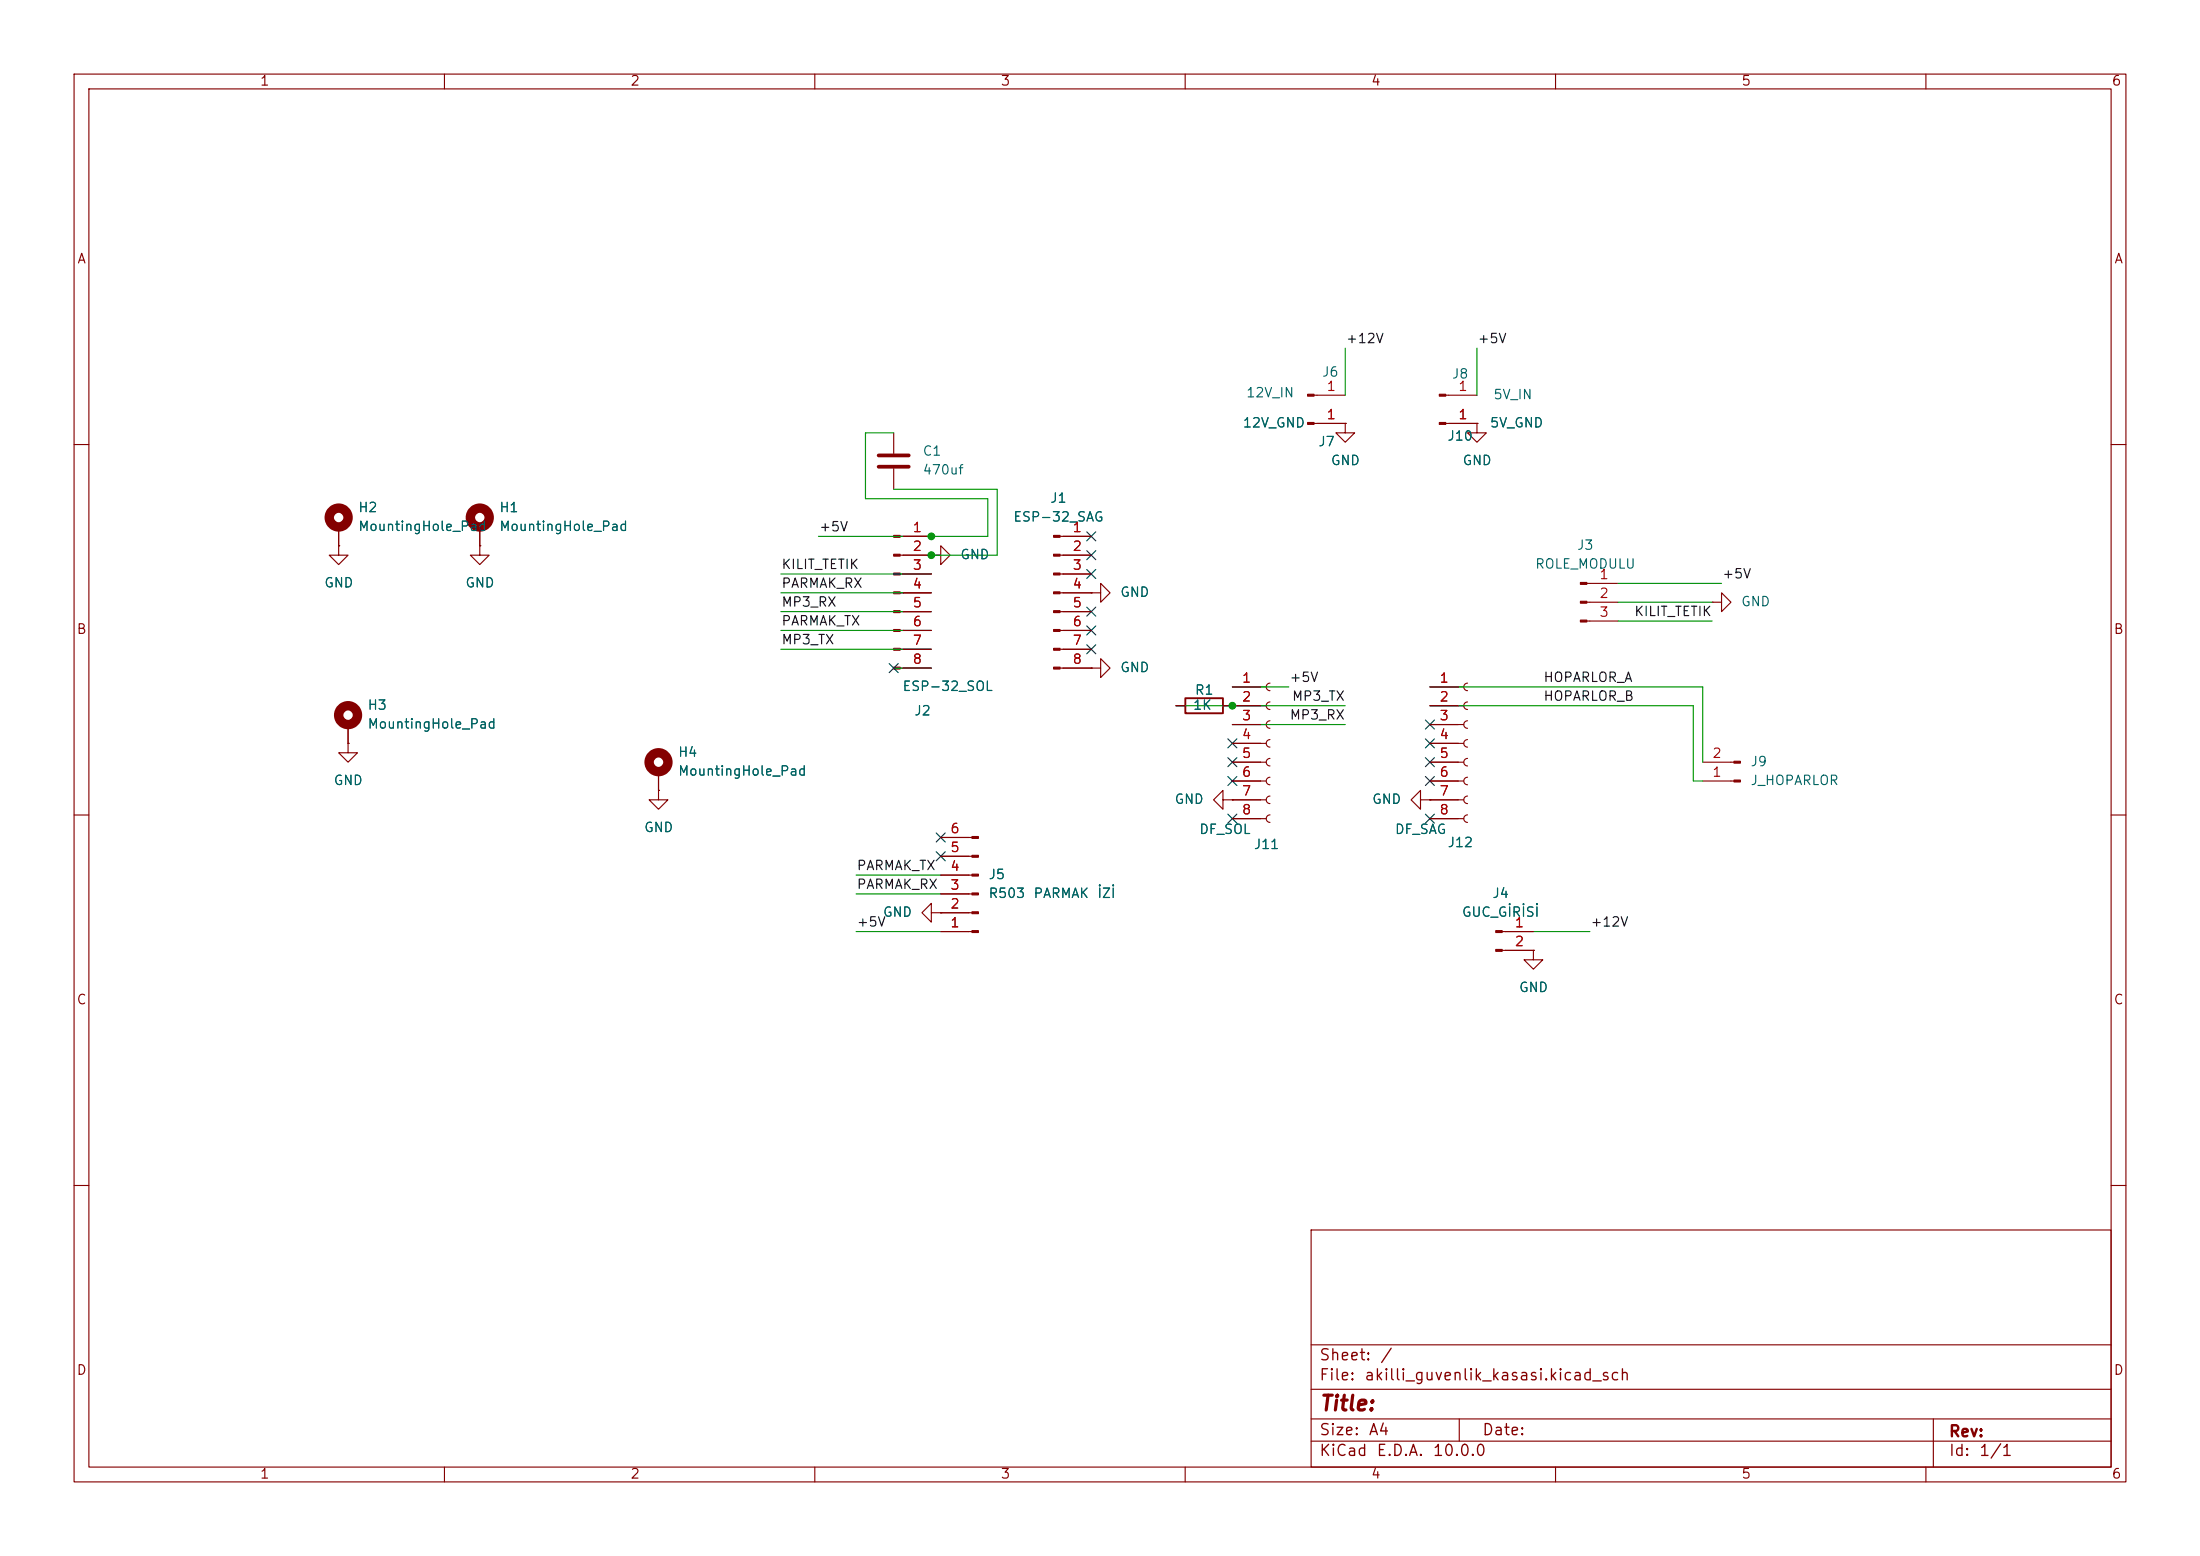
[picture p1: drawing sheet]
<svg xmlns="http://www.w3.org/2000/svg" width="297mm" height="210mm" viewBox="0 0 297 210" stroke-linecap="round" stroke-linejoin="round" font-family="sans-serif">
<g fill="none" stroke="#840000" stroke-width=".15">
<path d="M10 10h277v190h-277zM12 12h273v186h-273zM60 10v2M110 10v2M160 10v2M210 10v2M260 10v2M120.6 58.4v2.8M177.4 53.3h4.2M177.4 57.2h4.2M181.6 57.2v1.2h1.3l-1.3 1.3-1.3-1.3h1.3M181.6 57.2h.1"/>
<path d="M195.2 53.3h4.2M195.2 57.2h4.2M199.4 57.2v1.2h1.3l-1.3 1.3-1.3-1.3h1.3M199.4 57.2h.1M10 60h2M45.7 73.7v1.2h1.3l-1.3 1.3-1.3-1.3h1.3M45.7 73.7h.1M45.7 71.1v2.6M64.8 73.7v1.2h1.2l-1.2 1.3-1.3-1.3h1.3M64.8 73.7h.1M64.8 71.1v2.6M120.6 63.2v2.8"/>
<path d="M121.5 72.4h4.2M121.5 74.9h4.2M121.5 77.5h4.2M125.7 74.9h1.3v-1.2l1.3 1.2-1.3 1.3v-1.3M125.7 74.9h.1M143.1 72.4h4.2M143.1 74.9h4.2M143.1 77.5h4.2M214.2 78.7h4.2M285 60h2M47 97.8v2.5M121.5 80h4.2"/>
<path d="M121.5 82.6h4.2M121.5 85.1h4.2M121.5 87.6h4.2M121.5 90.2h4.2M143.1 80h4.2M143.1 82.6h4.2M143.1 85.1h4.2M143.1 87.6h4.2M143.1 90.2h4.2M147.3 80h1.3v-1.3l1.3 1.3-1.3 1.3v-1.3M147.3 80h.1M147.3 90.2h1.3v-1.3l1.3 1.3-1.3 1.2v-1.2"/>
<path d="M147.3 90.2h.1M158.7 95.3h1.3M165.1 95.3h5.8M166.4 92.7h4.5M166.4 97.8h4.5M171.4 92.2a.51 .51 0 0 0-.5 .5 .51 .51 0 0 0 .5 .5M171.4 94.7a.51 .51 0 0 0-.5 .6 .51 .51 0 0 0 .5 .5M171.4 97.3a.51 .51 0 0 0-.5 .5 .51 .51 0 0 0 .5 .5M171.4 99.8a.51 .51 0 0 0-.5 .5 .51 .51 0 0 0 .5 .5M193 92.7h4.6M193 95.3h4.6M193 97.8h4.6"/>
<path d="M198.1 92.2a.51 .51 0 0 0-.5 .5 .51 .51 0 0 0 .5 .5M198.1 94.7a.51 .51 0 0 0-.5 .6 .51 .51 0 0 0 .5 .5M198.1 97.3a.51 .51 0 0 0-.5 .5 .51 .51 0 0 0 .5 .5M198.1 99.8a.51 .51 0 0 0-.5 .5 .51 .51 0 0 0 .5 .5M214.2 81.3h4.2M214.2 83.8h4.2M231.1 81.3h1.3v-1.3l1.3 1.3-1.3 1.3v-1.3M231.1 81.3h.1M10 110h2M47 100.3v1.3h1.3l-1.3 1.3-1.3-1.3h1.3M47 100.3h.1M88.9 106.7v1.3h1.3l-1.3 1.2-1.3-1.2h1.3"/>
<path d="M88.9 106.7h.1M88.9 104.1v2.6M127 118.1h4.2M127 115.6h4.2M127 113h4.2M165.1 108v-1.3l-1.3 1.3 1.3 1.2v-1.2h1.3M166.4 108h.1M166.4 100.3h4.5M166.4 102.9h4.5M166.4 105.4h4.5M166.4 108h4.5M166.4 110.5h4.5"/>
<path d="M171.4 102.4a.51 .51 0 0 0-.5 .5 .51 .51 0 0 0 .5 .5M171.4 104.9a.51 .51 0 0 0-.5 .5 .51 .51 0 0 0 .5 .5M171.4 107.4a.51 .51 0 0 0-.5 .6 .51 .51 0 0 0 .5 .5M171.4 110a.51 .51 0 0 0-.5 .5 .51 .51 0 0 0 .5 .5M191.8 108v-1.3l-1.3 1.3 1.3 1.2v-1.2h1.2M193 108h.1M193 100.3h4.6M193 102.9h4.6M193 105.4h4.6M193 108h4.6M193 110.5h4.6M198.1 102.4a.51 .51 0 0 0-.5 .5 .51 .51 0 0 0 .5 .5"/>
<path d="M198.1 104.9a.51 .51 0 0 0-.5 .5 .51 .51 0 0 0 .5 .5M198.1 107.4a.51 .51 0 0 0-.5 .6 .51 .51 0 0 0 .5 .5M198.1 110a.51 .51 0 0 0-.5 .5 .51 .51 0 0 0 .5 .5M229.9 102.9h4.2M229.9 105.4h4.2M285 110h2M125.7 123.2v-1.3l-1.2 1.3 1.2 1.3v-1.3h1.3M127 123.2h.1M127 125.7h4.2M127 123.2h4.2M127 120.7h4.2M202.8 125.7h4.2"/>
<path d="M202.8 128.3h4.2M207 128.3v1.2h1.3l-1.3 1.3-1.3-1.3h1.3M207 128.3h.1M10 160h2M177 166h108v32h-108zM285 160h2M60 198v2M110 198v2M160 198v2M177 194.5h108M177 191.5h108M177 187.5h108"/>
<path d="M177 181.5h108M197 191.5v3M210 198v2M260 198v2M261 191.5v6.5"/>
</g>
<g fill="#840000" stroke="#840000" stroke-width=".15">
<path d="M176.5 53.2h.9v.3h-.9z"/>
<path d="M201.9 125.6h.9v.3h-.9z"/>
<path d="M201.9 128.1h.9v.3h-.9z"/>
<path d="M234.1 105.3h.8v.2h-.8z"/>
<path d="M234.1 102.7h.8v.3h-.8z"/>
<path d="M176.5 57h.9v.3h-.9z"/>
<path d="M194.3 57h.9v.3h-.9z"/>
<path d="M194.3 53.2h.9v.3h-.9z"/>
<path d="M213.4 78.6h.8v.3h-.8z"/>
<path d="M213.4 81.2h.8v.2h-.8z"/>
<path d="M213.4 83.7h.8v.2h-.8z"/>
<path d="M142.2 72.3h.9v.2h-.9z"/>
<path d="M142.2 74.8h.9v.3h-.9z"/>
<path d="M142.2 77.3h.9v.3h-.9z"/>
<path d="M142.2 79.9h.9v.2h-.9z"/>
<path d="M142.2 82.4h.9v.3h-.9z"/>
<path d="M142.2 85h.9v.2h-.9z"/>
<path d="M142.2 87.5h.9v.3h-.9z"/>
<path d="M142.2 90h.9v.3h-.9z"/>
<path d="M120.6 72.3h.9v.2h-.9z"/>
<path d="M120.6 74.8h.9v.3h-.9z"/>
<path d="M120.6 77.3h.9v.3h-.9z"/>
<path d="M120.6 79.9h.9v.2h-.9z"/>
<path d="M120.6 82.4h.9v.3h-.9z"/>
<path d="M120.6 85h.9v.2h-.9z"/>
<path d="M120.6 87.5h.9v.3h-.9z"/>
<path d="M120.6 90h.9v.3h-.9z"/>
<path d="M131.2 125.6h.9v.3h-.9z"/>
<path d="M131.2 123.1h.9v.2h-.9z"/>
<path d="M131.2 120.5h.9v.3h-.9z"/>
<path d="M131.2 118h.9v.2h-.9z"/>
<path d="M131.2 115.4h.9v.3h-.9z"/>
<path d="M131.2 112.9h.9v.3h-.9z"/>
</g>
<g fill="none" stroke="#840000" stroke-width="1.3">
<circle cx="45.7" cy="69.8" r="1.27"/>
<circle cx="64.8" cy="69.8" r="1.27"/>
<circle cx="47" cy="96.5" r="1.27"/>
<circle cx="88.9" cy="102.9" r="1.27"/>
</g>
<path d="M160 94.2h5.1v2.1h-5.1z" fill="none" stroke="#840000" stroke-width=".25"/>
<path d="M118.6 61.5h4.1M118.6 63h4.1" fill="none" stroke="#840000" stroke-width=".51"/>
<g fill="none" stroke="#009600" stroke-width=".15">
<path d="M120.6 58.4h-3.8v8.9h16.5v5.1h-22.8M181.6 47v6.3M199.4 47v6.3M105.4 77.5h20.3M120.6 66h14v8.9h-8.9M218.4 78.7h14M105.4 82.6h20.3M105.4 80h20.3M105.4 87.6h20.3M105.4 85.1h20.3M120.6 90.2h5.1M158.7 95.3h22.9"/>
<path d="M166.4 92.7h7.6M166.4 97.8h15.2M193 95.3h35.6v10.1h1.3M193 92.7h36.9v10.2M218.4 83.8h12.7M218.4 81.3h12.7M115.6 118.1h11.4M115.6 125.7h11.4M115.6 120.7h11.4M207 125.7h7.6"/>
</g>
<g fill="none" stroke="#000084" stroke-width=".15">
<path d="M146.7 71.8l1.2 1.2M146.7 74.3l1.2 1.2M146.7 76.9l1.2 1.2M147.9 71.8l-1.2 1.2M147.9 74.3l-1.2 1.2M147.9 76.9l-1.2 1.2M120 89.6l1.3 1.2M121.3 89.6l-1.3 1.2M146.7 81.9l1.2 1.3M146.7 87l1.2 1.2M146.7 84.5l1.2 1.2M147.9 81.9l-1.2 1.3"/>
<path d="M147.9 87l-1.2 1.2M147.9 84.5l-1.2 1.2M165.8 99.7l1.2 1.2M167 99.7l-1.2 1.2M192.4 97.2l1.2 1.2M192.4 99.7l1.2 1.2M193.6 97.2l-1.2 1.2M193.6 99.7l-1.2 1.2M126.4 112.4l1.2 1.2M126.4 115l1.2 1.2M127.6 112.4l-1.2 1.2M127.6 115l-1.2 1.2"/>
<path d="M165.8 104.8l1.2 1.2M165.8 102.3l1.2 1.2M165.8 109.9l1.2 1.2M167 104.8l-1.2 1.2M167 102.3l-1.2 1.2M167 109.9l-1.2 1.2M192.4 102.3l1.2 1.2M192.4 104.8l1.2 1.2M192.4 109.9l1.2 1.2M193.6 102.3l-1.2 1.2M193.6 104.8l-1.2 1.2M193.6 109.9l-1.2 1.2"/>
</g>
<g fill="#009600" stroke="#009600" stroke-width=".14">
<circle cx="125.7" cy="74.9" r=".46"/>
<circle cx="125.7" cy="72.4" r=".46"/>
<circle cx="166.4" cy="95.3" r=".46"/>
</g>
<text font-size="2" fill="#840000" x="178" y="190.9">Title:</text>
<g font-size="1.5" fill="#840000">
<text x="178" y="184">Sheet:</text>
<text x="186.2" y="184">/</text>
<text x="178" y="186.7">File:</text>
<text x="184.1" y="186.7">akilli_guvenlik_kasasi.kicad_sch</text>
<text x="178" y="196.9">KiCad</text>
<text x="178" y="194.1">Size:</text>
<text x="184.7" y="194.1">A4</text>
<text x="185.7" y="196.9">E.D.A.</text>
<text x="193.3" y="196.9">10.0.0</text>
<text x="200" y="194.1">Date:</text>
<text x="263" y="194.3">Rev:</text>
<text x="263" y="196.9">Id:</text>
<text x="267.1" y="196.9">1/1</text>
</g>
<g font-size="1.3" fill="#840000">
<text x="35" y="11.9">1</text>
<text x="85" y="11.9">2</text>
<text x="135" y="11.9">3</text>
<text x="185" y="11.9">4</text>
<text x="235" y="11.9">5</text>
<text x="285" y="11.9">6</text>
<text x="10.3" y="35.9">A</text>
<text x="285.3" y="35.9">A</text>
<text x="10.3" y="85.9">B</text>
<text x="285.3" y="85.9">B</text>
<text x="10.3" y="135.9">C</text>
<text x="285.3" y="135.9">C</text>
<text x="10.3" y="185.9">D</text>
<text x="285.3" y="185.9">D</text>
<text x="35" y="199.9">1</text>
<text x="85" y="199.9">2</text>
<text x="135" y="199.9">3</text>
<text x="185" y="199.9">4</text>
<text x="235" y="199.9">5</text>
<text x="285" y="199.9">6</text>
</g>
<g font-size="1.3" fill="#0f0f0f">
<text x="181.6" y="46.6">+12V</text>
<text x="199.4" y="46.6">+5V</text>
<text x="105.4" y="77.1">KILIT_TETIK</text>
<text x="110.5" y="72">+5V</text>
<text x="105.4" y="79.7">PARMAK_RX</text>
<text x="105.4" y="82.2">MP3_RX</text>
<text x="220.5" y="83.5">KILIT_TETIK</text>
<text x="232.4" y="78.4">+5V</text>
<text x="105.4" y="84.7">PARMAK_TX</text>
<text x="105.4" y="87.3">MP3_TX</text>
<text x="174" y="92.4">+5V</text>
<text x="174.3" y="94.9">MP3_TX</text>
<text x="208.3" y="92.4">HOPARLOR_A</text>
<text x="208.3" y="94.9">HOPARLOR_B</text>
<text x="174" y="97.4">MP3_RX</text>
<text x="115.6" y="117.8">PARMAK_TX</text>
<text x="115.6" y="125.4">+5V</text>
<text x="115.6" y="120.3">PARMAK_RX</text>
<text x="214.6" y="125.4">+12V</text>
</g>
<g font-size="1.3" fill="#006464">
<text x="168.1" y="53.9">12V_IN</text>
<text x="178.4" y="51.2">J6</text>
<text x="195.9" y="51.4">J8</text>
<text x="167.7" y="58">12V_GND</text>
<text x="195.3" y="59.8">J10</text>
<text x="201.1" y="58">5V_GND</text>
<text x="201.5" y="54.2">5V_IN</text>
<text x="124.5" y="61.8">C1</text>
<text x="124.5" y="64.4">470uf</text>
<text x="177.9" y="60.6">J7</text>
<text x="179.6" y="63.1">GND</text>
<text x="197.4" y="63.1">GND</text>
<text x="48.3" y="69.4">H2</text>
<text x="48.3" y="72">MountingHole_Pad</text>
<text x="67.3" y="69.4">H1</text>
<text x="67.3" y="72">MountingHole_Pad</text>
<text x="136.7" y="70.7">ESP-32_SAG</text>
<text x="141.7" y="68.2">J1</text>
<text x="129.5" y="75.8">GND</text>
<text x="207.2" y="77.1">ROLE_MODULU</text>
<text x="212.8" y="74.5">J3</text>
<text x="43.7" y="79.6">GND</text>
<text x="62.7" y="79.6">GND</text>
<text x="151.1" y="80.9">GND</text>
<text x="235" y="82.1">GND</text>
<text x="121.7" y="93.6">ESP-32_SOL</text>
<text x="151.1" y="91">GND</text>
<text x="161.2" y="94.1">R1</text>
<text x="49.5" y="96.1">H3</text>
<text x="49.5" y="98.7">MountingHole_Pad</text>
<text x="123.3" y="96.9">J2</text>
<text x="161" y="96.1">1K</text>
<text x="45" y="106.3">GND</text>
<text x="91.4" y="102.5">H4</text>
<text x="91.4" y="105">MountingHole_Pad</text>
<text x="236.2" y="103.7">J9</text>
<text x="236.2" y="106.3">J_HOPARLOR</text>
<text x="86.9" y="112.6">GND</text>
<text x="158.5" y="108.8">GND</text>
<text x="161.8" y="112.9">DF_SOL</text>
<text x="185.1" y="108.8">GND</text>
<text x="188.2" y="112.9">DF_SAG</text>
<text x="133.4" y="119">J5</text>
<text x="169.2" y="114.9">J11</text>
<text x="195.3" y="114.7">J12</text>
<text x="119.1" y="124.1">GND</text>
<text x="133.4" y="121.5">R503</text>
<text x="139.4" y="121.5">PARMAK</text>
<text x="148" y="121.5">İZİ</text>
<text x="197.3" y="124.1">GUC_GİRİSİ</text>
<text x="201.4" y="121.5">J4</text>
<text x="205" y="134.2">GND</text>
</g>
<g font-size="1.3" fill="#a90000">
<text x="179" y="53.1">1</text>
<text x="196.8" y="53.1">1</text>
<text x="179" y="56.9">1</text>
<text x="196.8" y="56.9">1</text>
<text x="123.1" y="72.1">1</text>
<text x="123.1" y="74.7">2</text>
<text x="123.1" y="77.2">3</text>
<text x="144.7" y="72.1">1</text>
<text x="144.7" y="74.7">2</text>
<text x="144.7" y="77.2">3</text>
<text x="123.1" y="79.8">4</text>
<text x="123.1" y="82.3">5</text>
<text x="144.7" y="79.8">4</text>
<text x="144.7" y="82.3">5</text>
<text x="215.8" y="78.5">1</text>
<text x="215.8" y="81">2</text>
<text x="215.8" y="83.6">3</text>
<text x="123.1" y="84.8">6</text>
<text x="123.1" y="87.4">7</text>
<text x="123.1" y="89.9">8</text>
<text x="144.7" y="84.8">6</text>
<text x="144.7" y="87.4">7</text>
<text x="144.7" y="89.9">8</text>
<text x="167.6" y="92.5">1</text>
<text x="167.6" y="95">2</text>
<text x="194.2" y="92.5">1</text>
<text x="194.2" y="95">2</text>
<text x="167.6" y="97.5">3</text>
<text x="167.6" y="100.1">4</text>
<text x="194.2" y="97.5">3</text>
<text x="194.2" y="100.1">4</text>
<text x="167.6" y="102.6">5</text>
<text x="167.6" y="105.2">6</text>
<text x="167.6" y="107.7">7</text>
<text x="194.2" y="102.6">5</text>
<text x="194.2" y="105.2">6</text>
<text x="194.2" y="107.7">7</text>
<text x="231.1" y="105.2">1</text>
<text x="231.1" y="102.6">2</text>
<text x="128.2" y="112.8">6</text>
<text x="167.6" y="110.2">8</text>
<text x="194.2" y="110.2">8</text>
<text x="128.2" y="117.9">4</text>
<text x="128.2" y="115.3">5</text>
<text x="128.2" y="125.5">1</text>
<text x="128.2" y="122.9">2</text>
<text x="128.2" y="120.4">3</text>
<text x="204.4" y="125.5">1</text>
<text x="204.4" y="128">2</text>
</g>
</svg>
